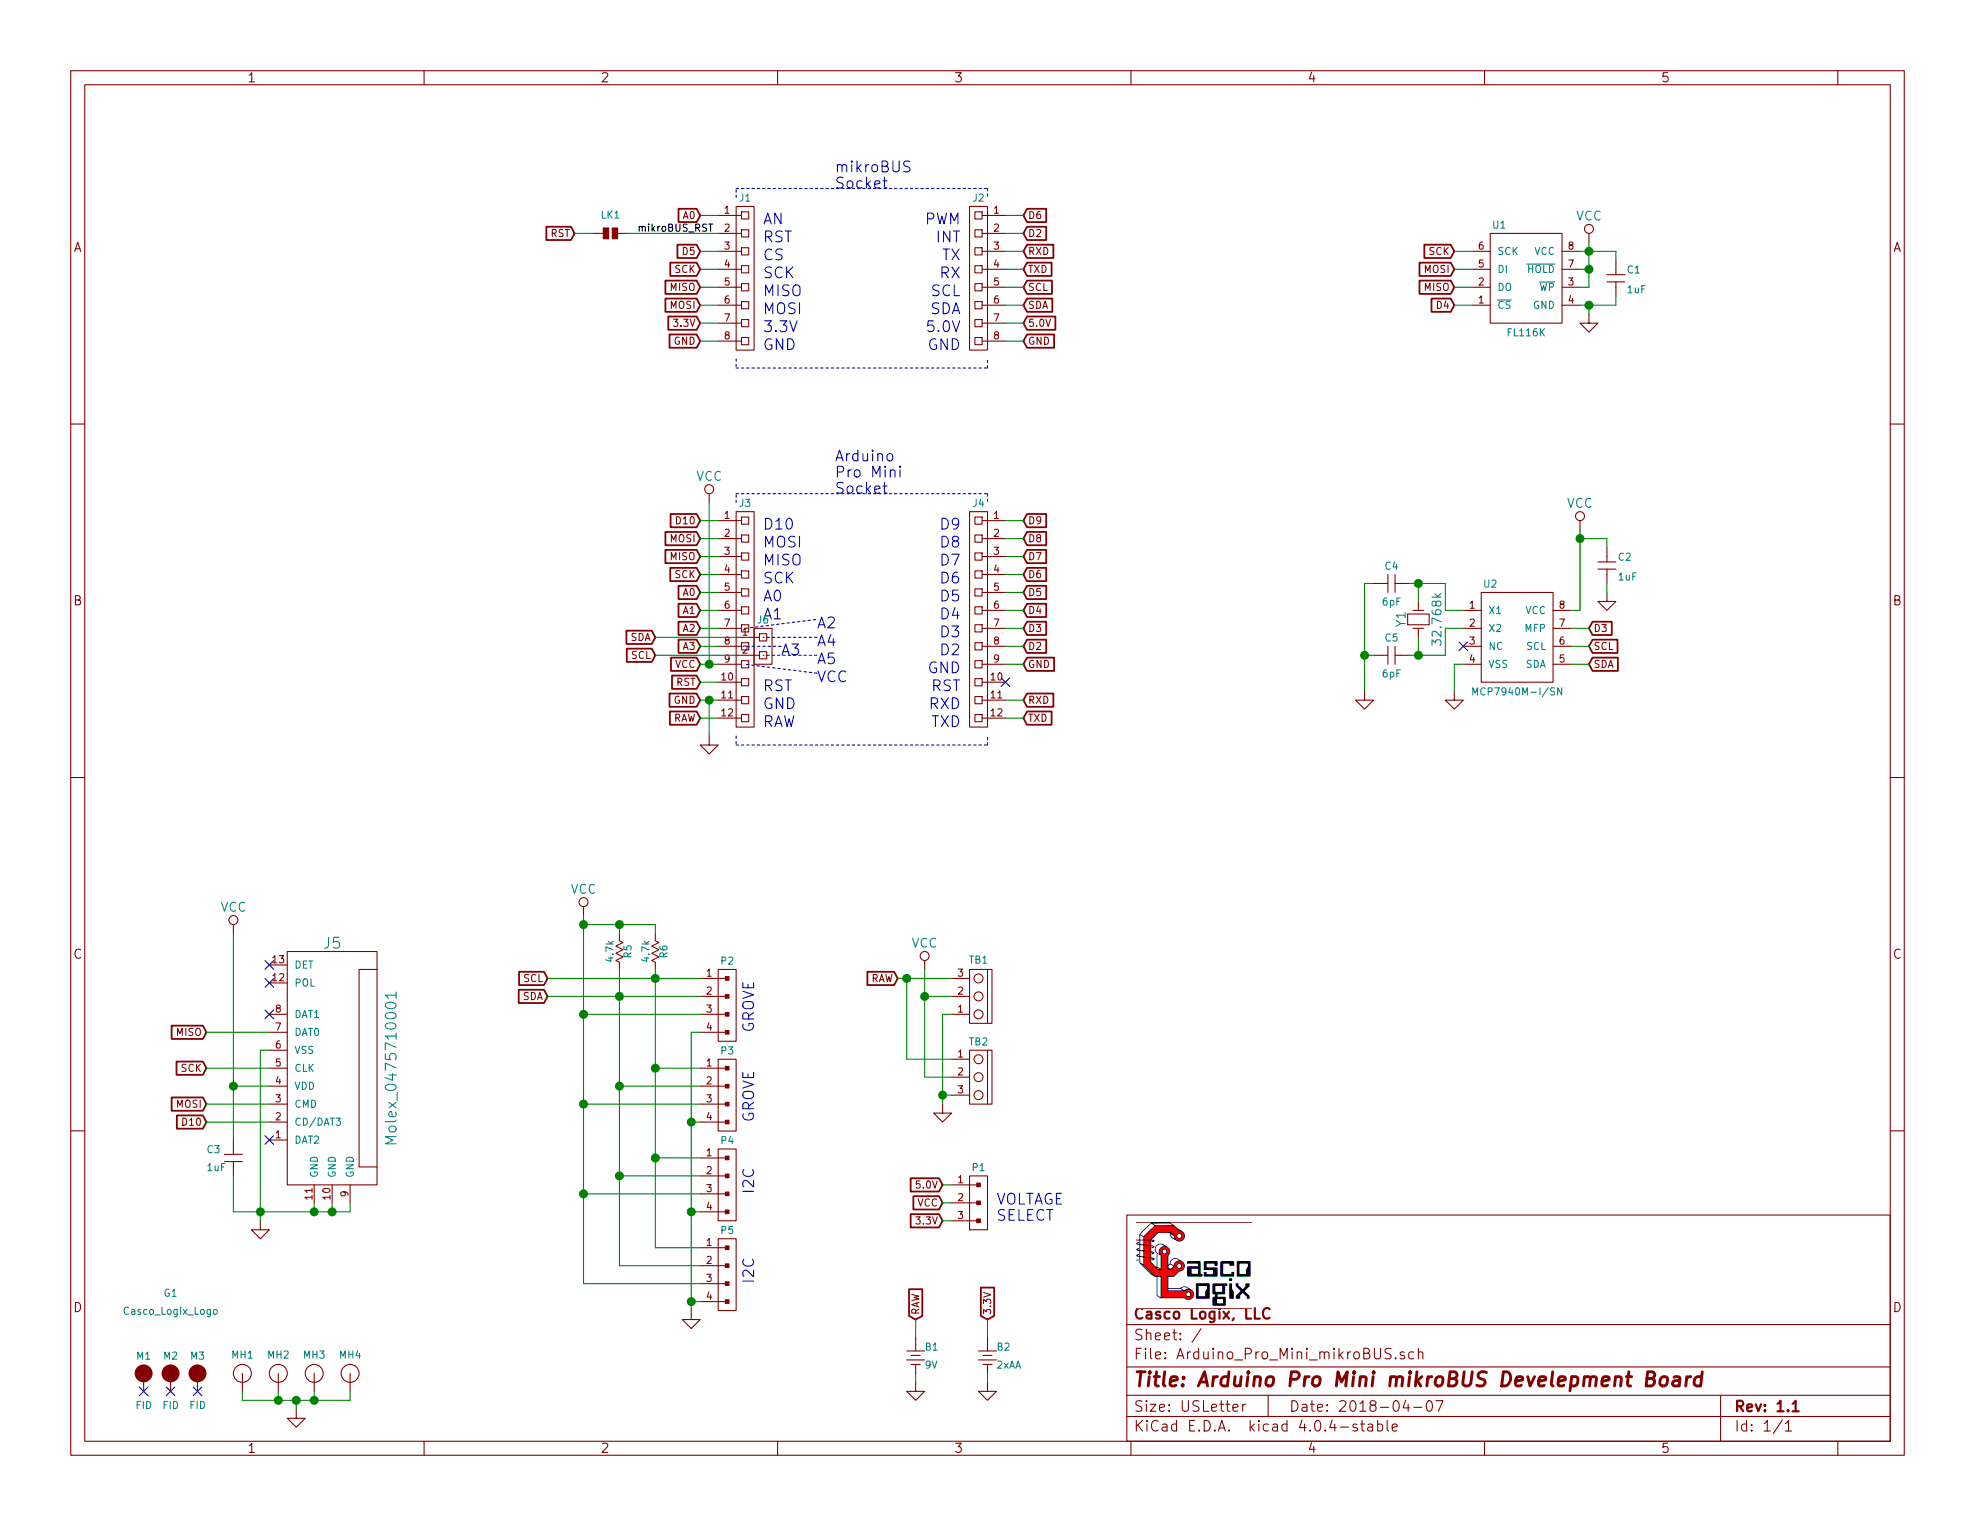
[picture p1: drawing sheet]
EESchema Schematic File Version 2
LIBS:Arduino_Pro_Mini_mikroBUS-rescue
LIBS:power
LIBS:device
LIBS:transistors
LIBS:conn
LIBS:linear
LIBS:regul
LIBS:74xx
LIBS:cmos4000
LIBS:adc-dac
LIBS:memory
LIBS:xilinx
LIBS:microcontrollers
LIBS:dsp
LIBS:microchip
LIBS:analog_switches
LIBS:motorola
LIBS:texas
LIBS:intel
LIBS:audio
LIBS:interface
LIBS:digital-audio
LIBS:philips
LIBS:display
LIBS:cypress
LIBS:siliconi
LIBS:opto
LIBS:atmel
LIBS:contrib
LIBS:valves
LIBS:Active
LIBS:Atmel_ATtiny
LIBS:Atmel_AVR
LIBS:Batteries_Holders
LIBS:CascoLogixLogo
LIBS:Connector
LIBS:Displays
LIBS:Electromechanical
LIBS:header
LIBS:Integrated_Circuits
LIBS:Mounting_Hole
LIBS:NXP_ARM
LIBS:Passive
LIBS:Power_Supplies
LIBS:RF_Modules
LIBS:terminal_block
LIBS:Test_Point
LIBS:TI_Luminary
LIBS:TI_MSP430
LIBS:Transducer
LIBS:Arduino_Pro_Mini_mikroBUS-cache
EELAYER 25 0
EELAYER END
$Descr USLetter 11000 8500
encoding utf-8
Sheet 1 1
Title "Arduino Pro Mini mikroBUS Develepment Board"
Date "2018-04-07"
Rev "1.1"
Comp "Casco Logix, LLC"
Comment1 ""
Comment2 ""
Comment3 ""
Comment4 ""
$EndDescr
$Comp
L Molex_0475710001 J5
U 1 1
P 1850 5950
F 0 "J5" H 1850 6650 60  0000 C CNN
F 1 "Molex_0475710001" V 2175 5950 60  0000 C CNN
F 2 "Connector:Molex_0475710001" H 1850 6050 60  0001 C CNN
F 3 "" H 1850 6050 60  0000 C CNN
	1    1850 5950
	1    0    0    -1  
$EndComp
$Comp
L MCP7940M-I/MNY U2
U 1 1
P 8450 3550
F 0 "U2" H 8300 3850 40  0000 C CNN
F 1 "MCP7940M-I/SN" H 8450 3250 40  0000 C CNN
F 2 "Active:SO-8" H 8200 3750 40  0001 C CNN
F 3 "http://ww1.microchip.com/downloads/en/DeviceDoc/20005010F.pdf" H 8300 3850 40  0001 C CNN
F 4 "Microchip" H 8450 3550 60  0001 C CNN "Manufacturer"
F 5 "Digi-Key" H 8450 3550 60  0001 C CNN "Supplier"
	1    8450 3550
	1    0    0    -1  
$EndComp
$Comp
L FL127 U1
U 1 1
P 8500 1550
F 0 "U1" H 8350 1850 40  0000 C CNN
F 1 "FL116K" H 8500 1250 40  0000 C CNN
F 2 "Active:SO-8" H 8500 1500 60  0001 C CNN
F 3 "" H 8500 1500 60  0000 C CNN
	1    8500 1550
	1    0    0    -1  
$EndComp
$Comp
L OSTVN_1x3 TB2
U 1 1
P 5450 6000
F 0 "TB2" H 5450 6200 40  0000 C CNN
F 1 "OSTVN_1x3" V 5575 6000 40  0001 C CNN
F 2 "Terminal_Block:TB_100MIL_1R3P_PTH" H 5450 6000 60  0001 C CNN
F 3 "" H 5450 6000 60  0000 C CNN
F 4 "" V 5650 6000 40  0000 C CNN "Field4"
	1    5450 6000
	1    0    0    -1  
$EndComp
$Comp
L HEADER_F_2.54MM_1R8P_ST_AU_PTH J1
U 1 1
P 4150 1550
F 0 "J1" H 4150 2000 40  0000 C CNN
F 1 "HEADER_F_2.54MM_1R8P_ST_AU_PTH" V 4250 1550 40  0001 C CNN
F 2 "Header:HEADER_F_2.54MM_1R8P_ST_AU_PTH" H 4150 1550 60  0001 C CNN
F 3 "" H 4150 1550 60  0000 C CNN
	1    4150 1550
	1    0    0    -1  
$EndComp
$Comp
L HEADER_F_2.54MM_1R12P_ST_AU_PTH J3
U 1 1
P 4150 3450
F 0 "J3" H 4150 4100 40  0000 C CNN
F 1 "HEADER_F_2.54MM_1R12P_ST_AU_PTH" V 4250 3450 40  0001 C CNN
F 2 "Header:HEADER_F_2.54MM_1R12P_ST_AU_PTH" H 4150 3450 60  0001 C CNN
F 3 "" H 4150 3450 60  0000 C CNN
	1    4150 3450
	1    0    0    -1  
$EndComp
$Comp
L HEADER_F_2.54MM_1R12P_ST_AU_PTH J4
U 1 1
P 5450 3450
F 0 "J4" H 5450 4100 40  0000 C CNN
F 1 "HEADER_F_2.54MM_1R12P_ST_AU_PTH" V 5550 3450 40  0001 C CNN
F 2 "Header:HEADER_F_2.54MM_1R12P_ST_AU_PTH" H 5450 3450 60  0001 C CNN
F 3 "" H 5450 3450 60  0000 C CNN
	1    5450 3450
	-1   0    0    -1  
$EndComp
$Comp
L HEADER_F_2.54MM_1R8P_ST_AU_PTH J2
U 1 1
P 5450 1550
F 0 "J2" H 5450 2000 40  0000 C CNN
F 1 "HEADER_F_2.54MM_1R8P_ST_AU_PTH" V 5550 1550 40  0001 C CNN
F 2 "Header:HEADER_F_2.54MM_1R8P_ST_AU_PTH" H 5450 1550 60  0001 C CNN
F 3 "" H 5450 1550 60  0000 C CNN
	1    5450 1550
	-1   0    0    -1  
$EndComp
Text Notes 4650 1050 0    60   ~ 0
mikroBUS\nSocket
Text Notes 4650 2750 0    60   ~ 0
Arduino\nPro Mini\nSocket
Text GLabel 3900 4000 0    40   Input ~ 0
RAW
Text GLabel 3900 3900 0    40   Input ~ 0
GND
Text GLabel 3900 3800 0    40   Input ~ 0
RST
Text GLabel 3900 3700 0    40   Input ~ 0
VCC
Text GLabel 3900 3600 0    40   Input ~ 0
A3
Text GLabel 3900 3500 0    40   Input ~ 0
A2
Text GLabel 3900 3400 0    40   Input ~ 0
A1
Text GLabel 3900 3300 0    40   Input ~ 0
A0
Text GLabel 3900 3200 0    40   Input ~ 0
SCK
Text GLabel 3900 3100 0    40   Input ~ 0
MISO
Text GLabel 3900 3000 0    40   Input ~ 0
MOSI
Text GLabel 3900 2900 0    40   Input ~ 0
D10
Text GLabel 5700 4000 2    40   Input ~ 0
TXD
Text GLabel 5700 3900 2    40   Input ~ 0
RXD
Text GLabel 5700 3700 2    40   Input ~ 0
GND
Text GLabel 5700 3600 2    40   Input ~ 0
D2
Text GLabel 5700 3500 2    40   Input ~ 0
D3
Text GLabel 5700 3400 2    40   Input ~ 0
D4
Text GLabel 5700 3300 2    40   Input ~ 0
D5
Text GLabel 5700 3200 2    40   Input ~ 0
D6
Text GLabel 5700 3100 2    40   Input ~ 0
D7
Text GLabel 5700 3000 2    40   Input ~ 0
D8
Text GLabel 5700 2900 2    40   Input ~ 0
D9
Text GLabel 3900 1900 0    40   Input ~ 0
GND
Text GLabel 3900 1800 0    40   Input ~ 0
3.3V
Text GLabel 3900 1700 0    40   Input ~ 0
MOSI
Text GLabel 3900 1600 0    40   Input ~ 0
MISO
Text GLabel 3900 1500 0    40   Input ~ 0
SCK
Text GLabel 3900 1400 0    40   Input ~ 0
D5
Text GLabel 3900 1200 0    40   Input ~ 0
A0
Text GLabel 5700 1900 2    40   Input ~ 0
GND
Text GLabel 5700 1800 2    40   Input ~ 0
5.0V
Text GLabel 5700 1700 2    40   Input ~ 0
SDA
Text GLabel 5700 1600 2    40   Input ~ 0
SCL
Text GLabel 5700 1500 2    40   Input ~ 0
TXD
Text GLabel 5700 1400 2    40   Input ~ 0
RXD
Text GLabel 5700 1300 2    40   Input ~ 0
D2
Text Notes 4250 1250 0    60   ~ 0
AN
Text Notes 4250 1350 0    60   ~ 0
RST
Text Notes 4250 1450 0    60   ~ 0
CS
Text Notes 4250 1550 0    60   ~ 0
SCK
Text Notes 4250 1650 0    60   ~ 0
MISO
Text Notes 4250 1750 0    60   ~ 0
MOSI
Text Notes 4250 1850 0    60   ~ 0
3.3V
Text Notes 4250 1950 0    60   ~ 0
GND
Text Notes 5350 1250 2    60   ~ 0
PWM
Text Notes 5350 1350 2    60   ~ 0
INT
Text Notes 5350 1450 2    60   ~ 0
TX
Text Notes 5350 1550 2    60   ~ 0
RX
Text Notes 5350 1650 2    60   ~ 0
SCL
Text Notes 5350 1750 2    60   ~ 0
SDA
Text Notes 5350 1850 2    60   ~ 0
5.0V
Text Notes 5350 1950 2    60   ~ 0
GND
Text Notes 4250 2950 0    60   ~ 0
D10
Text Notes 4250 3050 0    60   ~ 0
MOSI
Text Notes 4250 3150 0    60   ~ 0
MISO
Text Notes 4250 3250 0    60   ~ 0
SCK
Text Notes 4250 3350 0    60   ~ 0
A0
Text Notes 4250 3450 0    60   ~ 0
A1
Text Notes 4550 3500 0    60   ~ 0
A2
Text Notes 4350 3650 0    60   ~ 0
A3
Text Notes 4550 3800 0    60   ~ 0
VCC
Text Notes 4250 3850 0    60   ~ 0
RST
Text Notes 4250 3950 0    60   ~ 0
GND
Text Notes 4250 4050 0    60   ~ 0
RAW
Text Notes 5350 2950 2    60   ~ 0
D9
Text Notes 5350 3050 2    60   ~ 0
D8
Text Notes 5350 3150 2    60   ~ 0
D7
Text Notes 5350 3250 2    60   ~ 0
D6
Text Notes 5350 3350 2    60   ~ 0
D5
Text Notes 5350 3450 2    60   ~ 0
D4
Text Notes 5350 3550 2    60   ~ 0
D3
Text Notes 5350 3650 2    60   ~ 0
D2
Text Notes 5350 3750 2    60   ~ 0
GND
Text Notes 5350 3850 2    60   ~ 0
RST
Text Notes 5350 3950 2    60   ~ 0
RXD
Text Notes 5350 4050 2    60   ~ 0
TXD
Text GLabel 1150 6250 0    40   Input ~ 0
D10
Text GLabel 8100 1700 0    40   Input ~ 0
D4
$Comp
L GND #PWR01
U 1 1
P 8850 1750
F 0 "#PWR01" H 8850 1500 50  0001 C CNN
F 1 "GND" H 8850 1600 50  0001 C CNN
F 2 "" H 8850 1750 50  0000 C CNN
F 3 "" H 8850 1750 50  0000 C CNN
	1    8850 1750
	1    0    0    -1  
$EndComp
$Comp
L GND #PWR02
U 1 1
P 3950 4100
F 0 "#PWR02" H 3950 3850 50  0001 C CNN
F 1 "GND" H 3950 3950 50  0001 C CNN
F 2 "" H 3950 4100 50  0000 C CNN
F 3 "" H 3950 4100 50  0000 C CNN
	1    3950 4100
	1    0    0    -1  
$EndComp
$Comp
L VCC #PWR03
U 1 1
P 3950 2800
F 0 "#PWR03" H 3950 2650 50  0001 C CNN
F 1 "VCC" H 3950 2950 50  0000 C CNN
F 2 "" H 3950 2800 50  0000 C CNN
F 3 "" H 3950 2800 50  0000 C CNN
	1    3950 2800
	1    0    0    -1  
$EndComp
Text GLabel 1150 6150 0    40   Input ~ 0
MOSI
Text GLabel 1150 5750 0    40   Input ~ 0
MISO
Text GLabel 1150 5950 0    40   Input ~ 0
SCK
$Comp
L VCC #PWR04
U 1 1
P 1300 5200
F 0 "#PWR04" H 1300 5050 50  0001 C CNN
F 1 "VCC" H 1300 5350 50  0000 C CNN
F 2 "" H 1300 5200 50  0000 C CNN
F 3 "" H 1300 5200 50  0000 C CNN
	1    1300 5200
	1    0    0    -1  
$EndComp
$Comp
L GND #PWR05
U 1 1
P 1450 6800
F 0 "#PWR05" H 1450 6550 50  0001 C CNN
F 1 "GND" H 1450 6650 50  0001 C CNN
F 2 "" H 1450 6800 50  0000 C CNN
F 3 "" H 1450 6800 50  0000 C CNN
	1    1450 6800
	1    0    0    -1  
$EndComp
Text GLabel 8100 1500 0    40   Input ~ 0
MOSI
Text GLabel 8100 1600 0    40   Input ~ 0
MISO
Text GLabel 8100 1400 0    40   Input ~ 0
SCK
$Comp
L VCC #PWR06
U 1 1
P 8850 1350
F 0 "#PWR06" H 8850 1200 50  0001 C CNN
F 1 "VCC" H 8850 1500 50  0000 C CNN
F 2 "" H 8850 1350 50  0000 C CNN
F 3 "" H 8850 1350 50  0000 C CNN
	1    8850 1350
	1    0    0    -1  
$EndComp
$Comp
L CAP C1
U 1 1
P 9000 1550
F 0 "C1" H 9060 1600 40  0000 L CNN
F 1 "1uF" H 9060 1490 40  0000 L CNN
F 2 "Passive:0603" H 9000 1550 60  0001 C CNN
F 3 "" H 9000 1550 60  0000 C CNN
	1    9000 1550
	1    0    0    -1  
$EndComp
$Comp
L HEADER_M_2.54MM_1R4P_ST_AU_PTH P3
U 1 1
P 4050 6100
F 0 "P3" H 4050 6350 40  0000 C CNN
F 1 "HEADER_M_2.54MM_1R4P_ST_AU_PTH" V 4150 6100 40  0001 C CNN
F 2 "Connector:PH_2.0_PTH" H 4050 6100 60  0001 C CNN
F 3 "" H 4050 6100 60  0000 C CNN
	1    4050 6100
	1    0    0    -1  
$EndComp
$Comp
L HEADER_M_2.54MM_1R4P_ST_AU_PTH P2
U 1 1
P 4050 5600
F 0 "P2" H 4050 5850 40  0000 C CNN
F 1 "HEADER_M_2.54MM_1R4P_ST_AU_PTH" V 4150 5600 40  0001 C CNN
F 2 "Connector:PH_2.0_PTH" H 4050 5600 60  0001 C CNN
F 3 "" H 4050 5600 60  0000 C CNN
	1    4050 5600
	1    0    0    -1  
$EndComp
$Comp
L HEADER_F_2.54MM_1R2P_ST_AU_PTH J6
U 1 1
P 4250 3600
F 0 "J6" H 4250 3750 40  0000 C CNN
F 1 "HEADER_F_2.54MM_1R2P_ST_AU_PTH" V 4350 3600 40  0001 C CNN
F 2 "Header:HEADER_F_2.54MM_1R2P_ST_SN_PTH" H 4250 3600 60  0001 C CNN
F 3 "" H 4250 3600 60  0000 C CNN
	1    4250 3600
	1    0    0    -1  
$EndComp
Text GLabel 3650 3550 0    40   Input ~ 0
SDA
Text GLabel 3650 3650 0    40   Input ~ 0
SCL
Text Notes 4550 3600 0    60   ~ 0
A4
Text Notes 4550 3700 0    60   ~ 0
A5
Text GLabel 3050 5550 0    40   Input ~ 0
SDA
Text GLabel 3050 5450 0    40   Input ~ 0
SCL
Text Notes 4200 5750 1    60   ~ 0
GROVE
$Comp
L GND #PWR07
U 1 1
P 3850 7300
F 0 "#PWR07" H 3850 7050 50  0001 C CNN
F 1 "GND" H 3850 7150 50  0001 C CNN
F 2 "" H 3850 7300 50  0000 C CNN
F 3 "" H 3850 7300 50  0000 C CNN
	1    3850 7300
	1    0    0    -1  
$EndComp
$Comp
L VCC #PWR08
U 1 1
P 3250 5100
F 0 "#PWR08" H 3250 4950 50  0001 C CNN
F 1 "VCC" H 3250 5250 50  0000 C CNN
F 2 "" H 3250 5100 50  0000 C CNN
F 3 "" H 3250 5100 50  0000 C CNN
	1    3250 5100
	1    0    0    -1  
$EndComp
Text GLabel 8850 3700 2    40   Input ~ 0
SDA
Text GLabel 8850 3600 2    40   Input ~ 0
SCL
$Comp
L GND #PWR09
U 1 1
P 8100 3850
F 0 "#PWR09" H 8100 3600 50  0001 C CNN
F 1 "GND" H 8100 3700 50  0001 C CNN
F 2 "" H 8100 3850 50  0000 C CNN
F 3 "" H 8100 3850 50  0000 C CNN
	1    8100 3850
	1    0    0    -1  
$EndComp
$Comp
L VCC #PWR010
U 1 1
P 8800 2950
F 0 "#PWR010" H 8800 2800 50  0001 C CNN
F 1 "VCC" H 8800 3100 50  0000 C CNN
F 2 "" H 8800 2950 50  0000 C CNN
F 3 "" H 8800 2950 50  0000 C CNN
	1    8800 2950
	-1   0    0    -1  
$EndComp
NoConn ~ 8150 3600
$Comp
L CAP C2
U 1 1
P 8950 3150
F 0 "C2" H 9010 3200 40  0000 L CNN
F 1 "1uF" H 9010 3090 40  0000 L CNN
F 2 "Passive:0603" H 8950 3150 60  0001 C CNN
F 3 "" H 8950 3150 60  0000 C CNN
	1    8950 3150
	1    0    0    -1  
$EndComp
$Comp
L GND #PWR011
U 1 1
P 8950 3300
F 0 "#PWR011" H 8950 3050 50  0001 C CNN
F 1 "GND" H 8950 3150 50  0001 C CNN
F 2 "" H 8950 3300 50  0000 C CNN
F 3 "" H 8950 3300 50  0000 C CNN
	1    8950 3300
	1    0    0    -1  
$EndComp
Text Notes 4200 6250 1    60   ~ 0
GROVE
Text GLabel 5000 5450 0    40   Input ~ 0
RAW
$Comp
L VCC #PWR012
U 1 1
P 5150 5400
F 0 "#PWR012" H 5150 5250 50  0001 C CNN
F 1 "VCC" H 5150 5550 50  0000 C CNN
F 2 "" H 5150 5400 50  0000 C CNN
F 3 "" H 5150 5400 50  0000 C CNN
	1    5150 5400
	-1   0    0    -1  
$EndComp
$Comp
L GND #PWR013
U 1 1
P 5250 6150
F 0 "#PWR013" H 5250 5900 50  0001 C CNN
F 1 "GND" H 5250 6000 50  0001 C CNN
F 2 "" H 5250 6150 50  0000 C CNN
F 3 "" H 5250 6150 50  0000 C CNN
	1    5250 6150
	1    0    0    -1  
$EndComp
$Comp
L HEADER_M_2.54MM_1R3P_ST_AU_PTH P1
U 1 1
P 5450 6700
F 0 "P1" H 5450 6900 40  0000 C CNN
F 1 "HEADER_M_2.54MM_1R3P_ST_AU_PTH" V 5550 6700 40  0001 C CNN
F 2 "Header:HEADER_M_2.54MM_1R3P_ST_AU_PTH" H 5450 6700 60  0001 C CNN
F 3 "" H 5450 6700 60  0000 C CNN
	1    5450 6700
	1    0    0    -1  
$EndComp
Text GLabel 5250 6700 0    40   Input ~ 0
VCC
Text GLabel 5250 6600 0    40   Input ~ 0
5.0V
Text GLabel 5250 6800 0    40   Input ~ 0
3.3V
Text Notes 5550 6800 0    60   ~ 0
VOLTAGE\nSELECT
$Comp
L SOLDER_LINK_NO LK1
U 1 1
P 3400 1300
F 0 "LK1" V 3500 1300 40  0000 C CNN
F 1 "SOLDER_LINK_NO" V 3300 1300 40  0001 C CNN
F 2 "Passive:SOLDER_LINK_NO" H 3400 1260 60  0001 C CNN
F 3 "" H 3400 1260 60  0000 C CNN
	1    3400 1300
	0    -1   -1   0   
$EndComp
Text GLabel 3200 1300 0    40   Input ~ 0
RST
$Comp
L RES_Small R5
U 1 1
P 3450 5300
F 0 "R5" H 3450 5350 40  0000 C CNN
F 1 "4.7k" H 3450 5250 40  0000 C CNN
F 2 "Passive:R0603" H 3450 5300 60  0001 C CNN
F 3 "" H 3450 5300 60  0000 C CNN
	1    3450 5300
	0    1    1    0   
$EndComp
$Comp
L RES_Small R6
U 1 1
P 3650 5300
F 0 "R6" H 3650 5350 40  0000 C CNN
F 1 "4.7k" H 3650 5250 40  0000 C CNN
F 2 "Passive:R0603" H 3650 5300 60  0001 C CNN
F 3 "" H 3650 5300 60  0000 C CNN
	1    3650 5300
	0    1    1    0   
$EndComp
$Comp
L OSTVN_1x3 TB1
U 1 1
P 5450 5550
F 0 "TB1" H 5450 5350 40  0000 C CNN
F 1 "OSTVN_1x3" V 5575 5550 40  0001 C CNN
F 2 "Terminal_Block:TB_100MIL_1R3P_PTH" H 5450 5550 60  0001 C CNN
F 3 "" H 5450 5550 60  0000 C CNN
F 4 "" V 5650 5550 40  0000 C CNN "Field4"
	1    5450 5550
	1    0    0    1   
$EndComp
$Comp
L HEADER_M_2.54MM_1R4P_ST_AU_PTH P5
U 1 1
P 4050 7100
F 0 "P5" H 4050 7350 40  0000 C CNN
F 1 "HEADER_M_2.54MM_1R4P_ST_AU_PTH" V 4150 7100 40  0001 C CNN
F 2 "Header:HEADER_M_2.54MM_1R4P_ST_AU_PTH" H 4050 7100 60  0001 C CNN
F 3 "" H 4050 7100 60  0000 C CNN
	1    4050 7100
	1    0    0    -1  
$EndComp
$Comp
L HEADER_M_2.54MM_1R4P_ST_AU_PTH P4
U 1 1
P 4050 6600
F 0 "P4" H 4050 6850 40  0000 C CNN
F 1 "HEADER_M_2.54MM_1R4P_ST_AU_PTH" V 4150 6600 40  0001 C CNN
F 2 "Header:HEADER_M_2.54MM_1R4P_ST_AU_PTH" H 4050 6600 60  0001 C CNN
F 3 "" H 4050 6600 60  0000 C CNN
	1    4050 6600
	1    0    0    -1  
$EndComp
Text Notes 4200 6650 1    60   ~ 0
I2C
Text Notes 4200 7150 1    60   ~ 0
I2C
Text GLabel 5100 7350 1    40   Input ~ 0
RAW
$Comp
L GND #PWR014
U 1 1
P 5100 7700
F 0 "#PWR014" H 5100 7450 50  0001 C CNN
F 1 "GND" H 5100 7550 50  0001 C CNN
F 2 "" H 5100 7700 50  0000 C CNN
F 3 "" H 5100 7700 50  0000 C CNN
	1    5100 7700
	1    0    0    -1  
$EndComp
Text GLabel 8850 3500 2    40   Input ~ 0
D3
NoConn ~ 1500 6350
NoConn ~ 1500 5650
NoConn ~ 1500 5475
NoConn ~ 1500 5375
$Comp
L CAP C3
U 1 1
P 1300 6450
F 0 "C3" H 1150 6500 40  0000 L CNN
F 1 "1uF" H 1150 6400 40  0000 L CNN
F 2 "Passive:0603" H 1300 6450 60  0001 C CNN
F 3 "" H 1300 6450 60  0000 C CNN
	1    1300 6450
	1    0    0    -1  
$EndComp
$Comp
L GND #PWR015
U 1 1
P 5500 7700
F 0 "#PWR015" H 5500 7450 50  0001 C CNN
F 1 "GND" H 5500 7550 50  0001 C CNN
F 2 "" H 5500 7700 50  0000 C CNN
F 3 "" H 5500 7700 50  0000 C CNN
	1    5500 7700
	1    0    0    -1  
$EndComp
Text GLabel 5500 7350 1    40   Input ~ 0
3.3V
$Comp
L FIDUCIAL M3
U 1 1
P 1100 7650
F 0 "M3" H 1100 7750 40  0000 C CNN
F 1 "FID" H 1100 7475 40  0000 C CNN
F 2 "FIDUCIAL:FIDUCIAL" H 1100 7350 60  0001 C CNN
F 3 "" H 1100 7600 60  0000 C CNN
	1    1100 7650
	1    0    0    -1  
$EndComp
$Comp
L Casco_Logix_Logo G1
U 1 1
P 950 7250
F 0 "G1" H 950 7300 40  0000 C CNN
F 1 "Casco_Logix_Logo" H 950 7200 40  0000 C CNN
F 2 "Logo:Casco_Logix_Logo_7x7MM" H 950 7250 60  0001 C CNN
F 3 "" H 950 7250 60  0001 C CNN
	1    950  7250
	1    0    0    -1  
$EndComp
$Comp
L FIDUCIAL M2
U 1 1
P 950 7650
F 0 "M2" H 950 7750 40  0000 C CNN
F 1 "FID" H 950 7475 40  0000 C CNN
F 2 "FIDUCIAL:FIDUCIAL" H 950 7350 60  0001 C CNN
F 3 "" H 950 7600 60  0000 C CNN
	1    950  7650
	1    0    0    -1  
$EndComp
$Comp
L FIDUCIAL M1
U 1 1
P 800 7650
F 0 "M1" H 800 7750 40  0000 C CNN
F 1 "FID" H 800 7475 40  0000 C CNN
F 2 "FIDUCIAL:FIDUCIAL" H 800 7350 60  0001 C CNN
F 3 "" H 800 7600 60  0000 C CNN
	1    800  7650
	1    0    0    -1  
$EndComp
NoConn ~ 800  7750
NoConn ~ 950  7750
NoConn ~ 1100 7750
$Comp
L MOUNTING_HOLE MH4
U 1 1
P 1950 7650
F 0 "MH4" V 2050 7650 40  0000 C CNN
F 1 "MTG_HOLE" V 2050 7650 40  0001 C CNN
F 2 "Fastener:MH_#6" H 1950 7650 60  0001 C CNN
F 3 "" H 1950 7650 60  0000 C CNN
	1    1950 7650
	0    -1   -1   0   
$EndComp
$Comp
L MOUNTING_HOLE MH3
U 1 1
P 1750 7650
F 0 "MH3" V 1850 7650 40  0000 C CNN
F 1 "MTG_HOLE" V 1850 7650 40  0001 C CNN
F 2 "Fastener:MH_#6" H 1750 7650 60  0001 C CNN
F 3 "" H 1750 7650 60  0000 C CNN
	1    1750 7650
	0    -1   -1   0   
$EndComp
$Comp
L MOUNTING_HOLE MH2
U 1 1
P 1550 7650
F 0 "MH2" V 1650 7650 40  0000 C CNN
F 1 "MTG_HOLE" V 1650 7650 40  0001 C CNN
F 2 "Fastener:MH_#6" H 1550 7650 60  0001 C CNN
F 3 "" H 1550 7650 60  0000 C CNN
	1    1550 7650
	0    -1   -1   0   
$EndComp
$Comp
L MOUNTING_HOLE MH1
U 1 1
P 1350 7650
F 0 "MH1" V 1450 7650 40  0000 C CNN
F 1 "MTG_HOLE" V 1450 7650 40  0001 C CNN
F 2 "Fastener:MH_#6" H 1350 7650 60  0001 C CNN
F 3 "" H 1350 7650 60  0000 C CNN
	1    1350 7650
	0    -1   -1   0   
$EndComp
$Comp
L GND #PWR016
U 1 1
P 1650 7850
F 0 "#PWR016" H 1650 7600 50  0001 C CNN
F 1 "GND" H 1650 7700 50  0001 C CNN
F 2 "" H 1650 7850 50  0000 C CNN
F 3 "" H 1650 7850 50  0000 C CNN
	1    1650 7850
	1    0    0    -1  
$EndComp
Text GLabel 5700 1200 2    40   Input ~ 0
D6
Wire Wire Line
	3900 2900 4000 2900
Wire Wire Line
	4000 3000 3900 3000
Wire Wire Line
	3900 3100 4000 3100
Wire Wire Line
	4000 3200 3900 3200
Wire Wire Line
	3900 3300 4000 3300
Wire Wire Line
	4000 3400 3900 3400
Wire Wire Line
	4000 3500 3900 3500
Wire Wire Line
	3900 3600 4000 3600
Wire Wire Line
	3900 3700 4000 3700
Wire Wire Line
	3900 3800 4000 3800
Wire Wire Line
	3900 3900 4000 3900
Wire Wire Line
	3900 4000 4000 4000
Wire Wire Line
	5600 2900 5700 2900
Wire Wire Line
	5700 3000 5600 3000
Wire Wire Line
	5600 3100 5700 3100
Wire Wire Line
	5700 3200 5600 3200
Wire Wire Line
	5600 3300 5700 3300
Wire Wire Line
	5700 3400 5600 3400
Wire Wire Line
	5700 3500 5600 3500
Wire Wire Line
	5600 3600 5700 3600
Wire Wire Line
	5700 3700 5600 3700
Wire Wire Line
	5700 3900 5600 3900
Wire Wire Line
	5600 4000 5700 4000
Wire Wire Line
	3900 1200 4000 1200
Wire Wire Line
	4000 1300 3500 1300
Wire Wire Line
	3900 1400 4000 1400
Wire Wire Line
	4000 1500 3900 1500
Wire Wire Line
	3900 1600 4000 1600
Wire Wire Line
	4000 1700 3900 1700
Wire Wire Line
	4000 1800 3900 1800
Wire Wire Line
	3900 1900 4000 1900
Wire Wire Line
	5700 1200 5600 1200
Wire Wire Line
	5600 1300 5700 1300
Wire Wire Line
	5700 1400 5600 1400
Wire Wire Line
	5600 1500 5700 1500
Wire Wire Line
	5700 1600 5600 1600
Wire Wire Line
	5600 1700 5700 1700
Wire Wire Line
	5600 1800 5700 1800
Wire Wire Line
	5700 1900 5600 1900
Wire Wire Line
	8100 1700 8200 1700
Wire Wire Line
	8850 1750 8850 1700
Wire Wire Line
	8800 1700 9000 1700
Wire Wire Line
	3950 4100 3950 3900
Connection ~ 3950 3900
Wire Wire Line
	3950 2800 3950 3700
Connection ~ 3950 3700
Wire Wire Line
	1500 5950 1150 5950
Wire Wire Line
	1150 5750 1500 5750
Wire Wire Line
	1500 6150 1150 6150
Wire Wire Line
	1750 6750 1750 6700
Wire Wire Line
	1300 6750 1950 6750
Connection ~ 1850 6750
Wire Wire Line
	1950 6750 1950 6700
Wire Wire Line
	1300 5200 1300 6350
Wire Wire Line
	1300 6050 1500 6050
Wire Wire Line
	8100 1600 8200 1600
Wire Wire Line
	8200 1500 8100 1500
Wire Wire Line
	8100 1400 8200 1400
Wire Wire Line
	8850 1350 8850 1600
Wire Wire Line
	8800 1400 9000 1400
Wire Wire Line
	8850 1500 8800 1500
Connection ~ 8850 1400
Wire Wire Line
	8850 1600 8800 1600
Connection ~ 8850 1500
Wire Wire Line
	9000 1400 9000 1450
Wire Wire Line
	9000 1700 9000 1650
Connection ~ 8850 1700
Wire Wire Line
	4100 3650 3650 3650
Wire Wire Line
	4100 3550 3650 3550
Wire Notes Line
	4150 3500 4550 3450
Wire Notes Line
	4550 3750 4150 3700
Wire Notes Line
	4550 3550 4250 3550
Wire Notes Line
	4350 3600 4150 3600
Wire Notes Line
	4550 3650 4250 3650
Wire Wire Line
	3050 5550 3900 5550
Wire Wire Line
	3050 5450 3900 5450
Wire Wire Line
	8800 2950 8800 3400
Wire Wire Line
	8150 3700 8100 3700
Wire Wire Line
	8850 3700 8750 3700
Wire Wire Line
	8750 3600 8850 3600
Wire Wire Line
	8800 3400 8750 3400
Wire Wire Line
	8950 3000 8950 3050
Wire Wire Line
	8950 3300 8950 3250
Wire Wire Line
	8950 3000 8800 3000
Connection ~ 8800 3000
Wire Wire Line
	8750 3500 8850 3500
Wire Wire Line
	3450 6050 3900 6050
Connection ~ 3450 5550
Wire Wire Line
	3250 6150 3900 6150
Wire Wire Line
	3850 5750 3850 7300
Wire Wire Line
	3850 6250 3900 6250
Wire Wire Line
	3250 5100 3250 7150
Wire Wire Line
	3900 5650 3250 5650
Connection ~ 3250 5650
Wire Wire Line
	5000 5450 5300 5450
Wire Wire Line
	5150 5400 5150 6000
Wire Wire Line
	5150 6000 5300 6000
Wire Wire Line
	5300 5650 5250 5650
Wire Wire Line
	5250 5650 5250 6150
Wire Wire Line
	5300 6100 5250 6100
Connection ~ 5250 6100
Wire Wire Line
	5300 5900 5050 5900
Wire Wire Line
	5050 5900 5050 5450
Connection ~ 5050 5450
Wire Wire Line
	5300 5550 5150 5550
Connection ~ 5150 5550
Wire Wire Line
	5250 6600 5300 6600
Wire Wire Line
	5250 6700 5300 6700
Wire Wire Line
	5250 6800 5300 6800
Wire Wire Line
	3200 1300 3300 1300
Connection ~ 3850 6250
Wire Wire Line
	3850 5750 3900 5750
Wire Wire Line
	3650 5400 3650 6950
Wire Wire Line
	3650 5950 3900 5950
Connection ~ 3650 5450
Wire Wire Line
	3450 5400 3450 7050
Wire Wire Line
	3250 5150 3650 5150
Wire Wire Line
	3650 5150 3650 5200
Connection ~ 3250 5150
Wire Wire Line
	3450 5200 3450 5150
Connection ~ 3450 5150
Wire Wire Line
	3900 7250 3850 7250
Connection ~ 3850 7250
Wire Wire Line
	3900 6750 3850 6750
Connection ~ 3850 6750
Wire Wire Line
	3250 6650 3900 6650
Connection ~ 3250 6150
Wire Wire Line
	3250 7150 3900 7150
Connection ~ 3250 6650
Wire Wire Line
	3650 6450 3900 6450
Connection ~ 3650 5950
Wire Wire Line
	3650 6950 3900 6950
Connection ~ 3650 6450
Wire Wire Line
	3450 6550 3900 6550
Connection ~ 3450 6050
Wire Wire Line
	3450 7050 3900 7050
Connection ~ 3450 6550
Wire Wire Line
	5100 7350 5100 7450
Wire Wire Line
	5100 7700 5100 7650
Wire Wire Line
	1150 6250 1500 6250
Wire Wire Line
	1500 5850 1450 5850
Wire Wire Line
	1450 5850 1450 6800
Connection ~ 1750 6750
Connection ~ 1450 6750
Wire Wire Line
	1850 6750 1850 6700
Connection ~ 1300 6050
Wire Wire Line
	1300 6550 1300 6750
Wire Wire Line
	5500 7700 5500 7650
Wire Wire Line
	5500 7350 5500 7450
Wire Wire Line
	1350 7750 1350 7800
Wire Wire Line
	1350 7800 1950 7800
Wire Wire Line
	1950 7800 1950 7750
Wire Wire Line
	1750 7750 1750 7800
Connection ~ 1750 7800
Wire Wire Line
	1550 7750 1550 7800
Connection ~ 1550 7800
Wire Wire Line
	1650 7850 1650 7800
Connection ~ 1650 7800
Wire Notes Line
	4100 2800 4100 2750
Wire Notes Line
	4100 2750 5500 2750
Wire Notes Line
	5500 2750 5500 2800
Wire Notes Line
	4100 4100 4100 4150
Wire Notes Line
	4100 4150 5500 4150
Wire Notes Line
	5500 4150 5500 4100
Wire Notes Line
	4100 2000 4100 2050
Wire Notes Line
	4100 2050 5500 2050
Wire Notes Line
	5500 2050 5500 2000
Wire Notes Line
	4100 1100 4100 1050
Wire Notes Line
	4100 1050 5500 1050
Wire Notes Line
	5500 1050 5500 1100
$Comp
L Crystal_Small Y1
U 1 1
P 7900 3450
F 0 "Y1" H 7900 3550 50  0000 C CNN
F 1 "32.768k" H 7900 3350 50  0000 C CNN
F 2 "Crystals:Crystal_SMD_G8-2pin_3.2x1.5mm" H 7900 3450 50  0001 C CNN
F 3 "https://abracon.com/Resonators/ABS07-120-32.768kHz-T.pdf" H 7900 3450 50  0001 C CNN
F 4 "Abracon" H 7900 3450 60  0001 C CNN "Manufacturer"
F 5 "ABS07-120-32.768KHZ-T" H 7900 3450 60  0001 C CNN "Manufacturer P/N"
F 6 "Supplier" H 7900 3450 60  0001 C CNN "Supplier"
F 7 "535-11937-1-ND" H 7900 3450 60  0001 C CNN "Supplier P/N"
	1    7900 3450
	0    -1   -1   0   
$EndComp
$Comp
L CAP C4
U 1 1
P 7750 3250
F 0 "C4" V 7650 3250 40  0000 C CNN
F 1 "6pF" V 7850 3250 40  0000 C CNN
F 2 "Passive:0603" H 7750 3250 60  0001 C CNN
F 3 "" H 7750 3250 60  0000 C CNN
F 4 "Mfr" H 7750 3250 60  0001 C CNN "Manufacturer"
F 5 "Mfr P/N" H 7750 3250 60  0001 C CNN "Manufacturer P/N"
F 6 "Supplier" H 7750 3250 60  0001 C CNN "Supplier"
F 7 "Supplier P/N" H 7750 3250 60  0001 C CNN "Supplier P/N"
	1    7750 3250
	0    1    1    0   
$EndComp
$Comp
L CAP C5
U 1 1
P 7750 3650
F 0 "C5" V 7650 3650 40  0000 C CNN
F 1 "6pF" V 7850 3650 40  0000 C CNN
F 2 "Passive:0603" H 7750 3650 60  0001 C CNN
F 3 "" H 7750 3650 60  0000 C CNN
F 4 "Mfr" H 7750 3650 60  0001 C CNN "Manufacturer"
F 5 "Mfr P/N" H 7750 3650 60  0001 C CNN "Manufacturer P/N"
F 6 "Supplier" H 7750 3650 60  0001 C CNN "Supplier"
F 7 "Supplier P/N" H 7750 3650 60  0001 C CNN "Supplier P/N"
	1    7750 3650
	0    1    1    0   
$EndComp
Wire Wire Line
	7900 3350 7900 3250
Wire Wire Line
	7850 3250 8050 3250
Wire Wire Line
	8050 3250 8050 3400
Wire Wire Line
	8050 3400 8150 3400
Wire Wire Line
	8150 3500 8050 3500
Wire Wire Line
	8050 3500 8050 3650
Wire Wire Line
	8050 3650 7850 3650
Wire Wire Line
	7900 3650 7900 3550
Connection ~ 7900 3650
Connection ~ 7900 3250
Wire Wire Line
	7650 3250 7600 3250
Wire Wire Line
	7600 3250 7600 3850
Wire Wire Line
	7600 3650 7650 3650
Connection ~ 7600 3650
Wire Wire Line
	8100 3700 8100 3850
$Comp
L GND #PWR017
U 1 1
P 7600 3850
F 0 "#PWR017" H 7600 3600 50  0001 C CNN
F 1 "GND" H 7600 3700 50  0001 C CNN
F 2 "" H 7600 3850 50  0000 C CNN
F 3 "" H 7600 3850 50  0000 C CNN
	1    7600 3850
	1    0    0    -1  
$EndComp
$Comp
L BATTERY B1
U 1 1
P 5100 7550
F 0 "B1" H 5150 7600 40  0000 L CNN
F 1 "9V" H 5150 7500 40  0000 L CNN
F 2 "Battery:BC9VPC" H 5100 7525 60  0001 C CNN
F 3 "" H 5100 7525 60  0000 C CNN
	1    5100 7550
	1    0    0    -1  
$EndComp
$Comp
L BATTERY B2
U 1 1
P 5500 7550
F 0 "B2" H 5550 7600 40  0000 L CNN
F 1 "2xAA" H 5550 7500 40  0000 L CNN
F 2 "Battery:Keystone_2462_2AA" H 5500 7525 60  0001 C CNN
F 3 "" H 5500 7525 60  0000 C CNN
	1    5500 7550
	1    0    0    -1  
$EndComp
Text Label 3550 1300 0    40   ~ 0
mikroBUS_RST
NoConn ~ 5600 3800
$EndSCHEMATC
